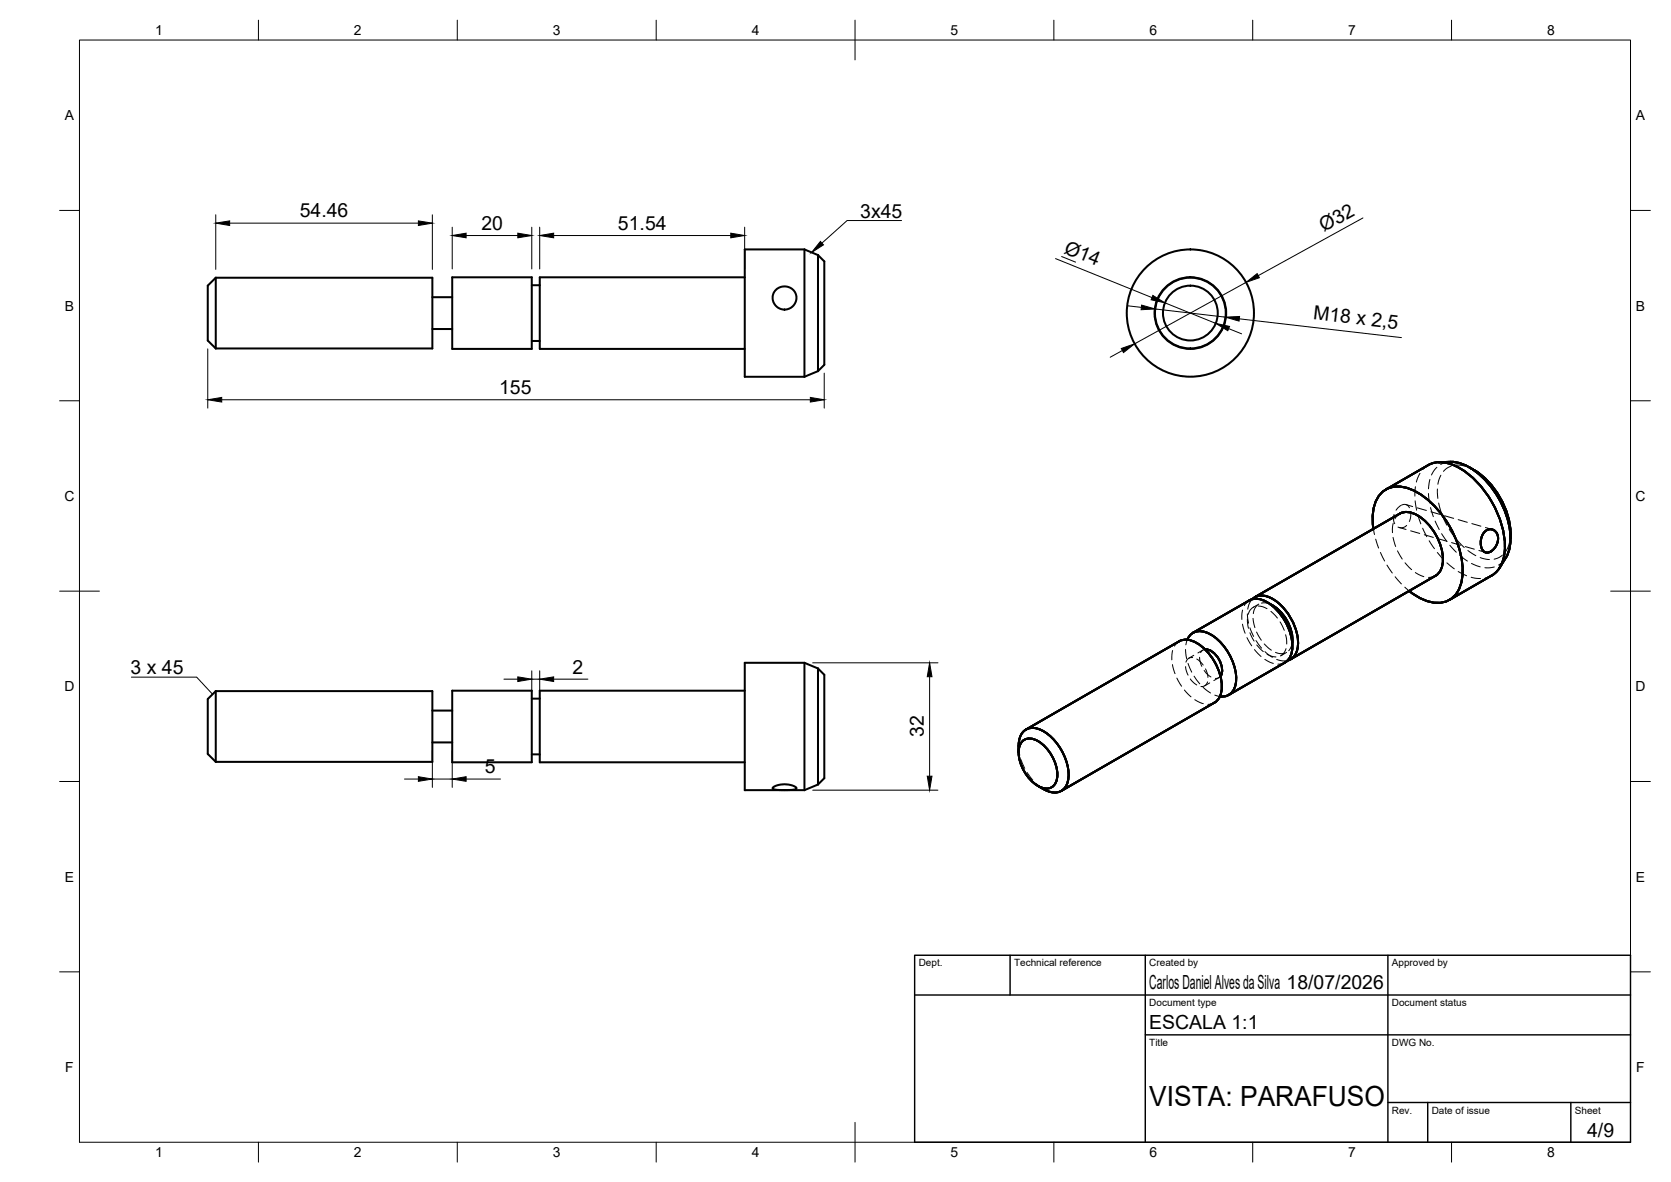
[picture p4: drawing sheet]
<svg xmlns="http://www.w3.org/2000/svg" width="420mm" height="297mm" viewBox="0 0 420 297" stroke-linecap="round" stroke-linejoin="round" font-family="sans-serif">
<!-- layer: Visible -->
<g fill="none" stroke="#000" stroke-width=".51">
<path d="M54.3 69.8v17.8M54.3 69.8l-2.1 2v13.8l2.1 2M54.3 69.8h54.4v17.8h-54.4M108.7 74.7h5M113.7 69.7h20v18h-20zM133.7 71.7h2M187.3 69.7h-51.6v18h51.6M194.9 73l1-.7 1.2-.3 1.3 .2 .8 .4 .7 .8 .4 1.1-.2 1.4-.6 .9-.7 .6-1.3 .4-1.3-.2-.9-.5-.8-1-.2-1 .2-1.4zM202.3 62.7v32M202.3 62.7h-15v32h15M202.3 62.7l3.4 1.4M205.7 64.1v29.2"/>
<path d="M205.7 64.1l1.6 1.6v26l-1.6 1.6M108.7 82.7h5M133.7 85.7h2M205.7 93.3l-3.4 1.4M359.1 116.9l-10.6 6.1M359.1 116.9a8.4 8.4 0 0 1 8.6 1.1 25 25 0 0 1 10.7 20 7.9 7.9 0 0 1-3.3 6.6M361.8 116.2a12.4 12.4 0 0 1 11.6 4.4 22.4 22.4 0 0 1 6.4 15.8 10.7 10.7 0 0 1-2.8 6.3M369.5 117.5l1.1 .6M370.7 118.1a20.1 20.1 0 0 1 9.1 17.2M345.3 132.9a10.2 10.2 0 0 1 2.2-9.2 7 7 0 0 1 7.9-.4 24.4 24.4 0 0 1 12.3 21.3 6.8 6.8 0 0 1-5.3 6.8 10.8 10.8 0 0 1-8.1-2.9M373.2 133.7l1-.6h1.1l.9 .6 .4 1.1v1.2l-.5 1.3-1 1.1-.9 .5-.7-.1-.4-.2-.7-1.3v-2zM314.1 150.9l-14.1 8.1"/>
<path d="M314.1 150.9a4.8 4.8 0 0 1 5 .7 13.5 13.5 0 0 1 5.7 12.2 3.8 3.8 0 0 1-1.7 2.7l-14.2 8.1M314.9 150.6a4.3 4.3 0 0 1 5.6 .2 13.7 13.7 0 0 1 5.8 12 3.6 3.6 0 0 1-2.5 3.2M315.5 150.1l36.5-21a4.8 4.8 0 0 1 4.9 .7 13.5 13.5 0 0 1 5.8 12.2 3.8 3.8 0 0 1-1.7 2.7l-36.5 21M319.4 151.8a10.5 10.5 0 0 1 5.5 9.7M375.1 144.6l-10.7 6.2M54.3 173.7v17.8M54.3 173.7l-2.1 2v13.8l2.1 2M54.3 173.7h54.4v17.8h-54.4M108.7 178.6h5M113.7 173.6h20v18h-20zM133.7 175.6h2M187.3 173.6h-51.6v18h51.6"/>
<path d="M202.3 166.6v32M202.3 166.6h-15v32h15M202.3 166.6l3.4 1.4M205.7 168v29.2M205.7 168l1.6 1.6v26l-1.6 1.6M298.5 160.8a3.5 3.5 0 0 1 5-1.8 13.5 13.5 0 0 1 7.3 12.6 3.5 3.5 0 0 1-4.1 3.4M303 163.2a4.8 4.8 0 0 1 4.1 3.9 3.5 3.5 0 0 1-.2 2.8M108.7 186.6h5M133.7 189.6h2M194.3 198l1.3-.7 1.8-.2 1.9 .3 .8 .4 .2 .4-1 .3h-3.5l-1.3-.2zM205.7 197.2l-3.4 1.4M256.1 187.4v1.7"/>
<path d="M256.1 187.4a3.8 3.8 0 0 1 3.9-4.5 10.7 10.7 0 0 1 7.4 6.5 8.9 8.9 0 0 1 .4 8.5 3.9 3.9 0 0 1-5.4 .4l-1.4-.8M257.3 186.1a3.7 3.7 0 0 1 4.5 .7 10.4 10.4 0 0 1 4 8.8 2.88 2.88 0 0 1-1.8 2.5 2.88 2.88 0 0 1-3-.6 10.4 10.4 0 0 1-4.8-9.4l.2-.8zM258 183.4l38.5-22.2a4.7 4.7 0 0 1 4.9 .7 13.4 13.4 0 0 1 5.7 12 3.8 3.8 0 0 1-1.7 2.7l-38.6 22.2"/>
<circle cx="299.3" cy="78.7" r="16"/>
<circle cx="299.3" cy="78.7" r="6.9"/>
<circle cx="299.3" cy="78.7" r="8.9"/>
<circle cx="299.3" cy="78.7" r="9"/>
</g>
<!-- layer: Hidden -->
<g fill="none" stroke="#000" stroke-width=".25">
<path d="M357 118.9l-.9 2.2M359.1 116.9l-1.3 1.1M361.3 117.4l-1.4 2M362.3 119.4l-.8 2.3M364.7 116.1l-1.3 .2-1.2 .4M364.9 117.1l-.9 .4-1.1 1M366.1 116.9l2.3 .3M369.5 117.6l1.1 .5M345.3 132.9l.3 1.4M345.9 135.5l.7 2.2M347.1 138.8l1 2.2M350.3 135.1l.6 2.2"/>
<path d="M350.3 131.5l-.2 2.4M350.5 129.3l-.1 1.2 .3 1.1M351.4 138.4l1.2 2.1M351.9 132.6l1.6 .5M352 129.1l-1.3 1.3M352.2 127l-1.2 1.2M352.4 126.9l1.2-.1 .8 .8M353.5 126.8l1.7 .5M353.7 132l-1 .6-1.2-.2M354.7 133.4l2.3 .7M354.7 128.7v1.3l-.3 1M355.8 125.9l.4 2.3"/>
<path d="M355.9 122.3l-.1 2.4M356.3 127.6l2.3 .7M356.5 129.4l.8 2.2M357.7 132.7l1.1 2.2M358.1 134.4l2.3 .7M359.2 124l.3 2.4M359.3 135.9l1.4 2M359.5 120.5l-.3 2.3M359.7 127.6l.7 2.2M359.8 128.6l2.3 .7M360.8 130.9l1.1 2.2M361.4 138.8l1.6 1.8"/>
<path d="M361.4 122.9l.1 2.4M361.5 135.4l2.3 .6M361.7 126.4l.7 2.3M362.5 134.1l1.3 2M362.8 129.8l1 2.2M363.2 129.6l2.3 .7M364.4 133l1.3 2M364.6 137l1.6 1.8M365 136.4l2.3 .6M366.5 135.9l1.7 1.7M366.6 130.6l2.3 .7M367.1 139.6l1.9 1.4"/>
<path d="M368.4 137.4l2.3 .6M369.1 138.4l2 1.2M370.1 131.6l2.3 .6M371.9 138.3l1.6 .5M373.5 132.6l1.7 .5M377.8 139.5l-.8 .6-1.3 .4M379.5 136.4l-.4 1.4-.5 .8M379.8 134l-.1 1.3M312.4 156.9l.7 2.2M312.4 153.3l-.1 2.4M313.6 154.3l.3 2.3M313.6 155.6l.3 2.3"/>
<path d="M314.1 150.9l-.8 .6-.4 .7M314.3 157.8l.9 2.1M314.3 159l1 2.1M314.9 150.6l-.9 1.3-.3 1.2M315.1 155.4l.4 2.3M315.2 152.6l-1 .9-.4 .9M316 158.8l1.1 2.1M316.1 152.1l-.7 1.1-.3 1M316.4 152.3l1.1 .2 1.1 .5M316.5 151.8l-1.4 .8M317.2 151.6l1.1-.1 1.1 .3M319.6 153.6l1.6 1.7"/>
<path d="M321.9 156.3l1 2.1M323.3 159.5l.2 2.3M348.7 142l1.4 2M350.8 144.9l1.6 1.8M353.2 147.6l1.1 .9M353.3 141.4l1.6 1.8M355.9 143.9l2.1 1M361 144.7l-1 .3-.8 .1M363.8 141.4l1.9 1.5M366.6 143.6l2.2 1.1M369.9 145.1l2.4 .3M370 141.6l2.2 .9"/>
<path d="M372.2 140.1l2.3 .5M375.1 144.6l-1.7 .7M375.7 142.5l-2.3 .2M378.6 140.2l-.8 1.1-1 .7M294.8 167l.6 2.3M294.9 163.5l-.3 2.3M295.9 170.4l1.2 2.1M296.5 161.2l-1.2 1.2M297.8 173.4l1.7 1.7M298.1 163.2l.3 2.4M298.1 167.5l.6 2.2M298.5 160.8l-.3 1.2"/>
<path d="M298.7 166.7l1 2.2M299.3 170.6l1.6 1.5M299.9 165.3l-1.1 .2-.6 .9M300.2 164.7l-1.3 .7M300.2 169.9l1.5 2M300.4 175.8l2.2 1M300.9 165.6l1.6 1.5M301.6 165.2l.1 1 .5 1.3M302.5 163.4l-1.3 .7M302.5 172.7l1.9 1.5M302.8 168.5l1.7 1.6M303 163.2l-.6 .2-.5 .6"/>
<path d="M303.1 168.1l.6 2.1M303.6 171.4a1.49 1.49 0 0 1-1.6 1.1M304.2 171.6l-1.3 .7M305.4 176.6l-1.7 .4M305.5 174.7l1.2 .3M306.5 170.3l-1.3 .7M306.9 169.9l-.6 .5-.7 .1M313.5 160.2l1.2 2.1M315.4 163.2l1.7 1.8M315.8 161l1.4 1.9M316 162.1l1.6 1.7M317.9 161.8l1.8 1.6"/>
<path d="M318 165.7l2.2 1M318.1 163.8l1.8 1.4M318.6 164.4l1.1 .5 1.1 .2M320.7 163.9l1 .3h1.3M321 165.7l1.7 .4 1-.1M323.1 166.5l-1.8 .4M323.4 163l-.7 1.3-.7 .5M323.5 163.9l-1.4 .9M324.9 161.5l-.2 1-.7 1M256.1 187.4l.3 2.4M256.7 190.9l1 2.2M258.3 194.1l1.4 1.9"/>
<path d="M260.5 196.9l1.9 1.4"/>
</g>
<!-- layer: BORDER -->
<g fill="none" stroke="#000" stroke-width=".25">
<path d="M20 10.1h390v276.9h-390zM65 5.1v5M115 5.1v5M165 5.1v5M215 5.1v10M265 5.1v5M315 5.1v5M365 5.1v5M15 52.9h5M410 52.9h5M15 100.7h5M410 100.7h5"/>
<path d="M15 148.6h10M405 148.6h10M15 196.4h5M410 196.4h5M15 244.2h5M410 244.2h5M65 287v5M115 287v5M165 287v5M215 282.1v9.9M265 287v5M315 287v5"/>
<path d="M365 287v5"/>
</g>
<!-- layer: TITLEBLOCK -->
<path d="M230 240.1h180v46.9h-180zM230 250h180M254 240.1v9.9M288 240.1v46.9M349 240.1v46.9M288 260.1h122M349 277.1h61M359 277.1v9.9M395 277.1v9.9" fill="none" stroke="#000" stroke-width=".36"/>
<!-- layer: FD_Dimensions -->
<g fill="none" stroke="#000" stroke-width=".25">
<path d="M54.3 54v13.7M57.7 56.1h47.5M108.7 54v13.7M113.7 57.1v10.5M117.2 59.2h13M133.7 57.1v10.5M135.7 57.1v10.5M139.2 59.2h44.5M187.2 57.1v10.5M342.7 54.8l-26.3 14.5M265.4 65l24.3 9.8M266.9 64.5l3.5 1.4"/>
<path d="M283.5 76.8l3.5 .4M290.5 77.6l17.6 2.1M292.9 76.1l12.8 5.2M313.3 71l-28 15.4M52.2 87.7v14.9M207.2 93.8v8.8M282.2 88.1l-3.1 1.7M308.9 82.6l3.3 1.3M311.6 80.1l40.8 4.7M55.8 100.5h148M126.7 170.7h3.5M133.7 168.6v4.9"/>
<path d="M133.7 170.7h2M135.7 168.6v4.9M139.2 170.7h8.6M204.3 166.6h31.5M233.7 170.1v25M101.7 195.8h3.5M108.7 188.7v9.2M108.7 195.8h5M113.7 188.7v9.2M117.2 195.8h8.6M204.3 198.6h31.5"/>
</g>
<g fill="#000" stroke="#000" stroke-width=".25">
<path d="M54.3 56.1l3.4-.6v1.2zM105.2 55.5l3.5 .6-3.5 .6zM113.7 59.2l3.5-.6v1.2zM130.2 58.6l3.5 .6-3.5 .6zM135.7 59.2l3.5-.6v1.2zM183.7 58.6l3.5 .6-3.5 .6zM287.1 76.7l3.4 .9-3.6 .2zM289.9 74.2l3 1.9-3.5-.8zM308.1 79.7l3.6-.2-.1 1.2zM313.3 71l2.8-2.2 .6 1zM52.2 100.5l3.6-.6v1.1zM203.8 99.9l3.4 .6-3.4 .5z"/>
<path d="M281.9 87.6l3.4-1.2-2.8 2.2zM305.7 81.3l3.5 .7-.5 1.1zM130.2 170.1l3.5 .6-3.5 .6zM135.7 170.7l3.5-.6v1.2zM233.7 166.6l.6 3.5h-1.1zM105.2 195.2l3.5 .6-3.5 .5zM113.7 195.8l3.5-.6v1.1zM233.2 195.1h1.1l-.6 3.5z"/>
</g>
<!-- layer: Leaders -->
<path d="M226.7 55.4h-13.7l-6.3 5.7M33 170.2h16.4l4 4.3" fill="none" stroke="#000" stroke-width=".25"/>
<path d="M206.3 60.7l.8 .8-3 1.9z" fill="#000" stroke="#000" stroke-width=".25"/>
<text font-size="7" x="289" y="278.1">VISTA: PARAFUSO</text>
<g font-size="4.9">
<text x="75.4" y="54.6">54.46</text>
<text x="121" y="57.7">20</text>
<text x="155.4" y="57.7">51.54</text>
<text x="216.3" y="54.7">3x45</text>
<text x="332.9" y="58.4" transform="rotate(-29 332.9 58.4)">Ø32</text>
<text x="267.3" y="63.5" transform="rotate(22 267.3 63.5)">Ø14</text>
<text x="330.1" y="80.2" transform="rotate(7 330.1 80.2)">M18 x 2,5</text>
<text x="125.5" y="99">155</text>
<text x="32.8" y="169.5">3 x 45</text>
<text x="144" y="169.3">2</text>
<text x="232.3" y="185.3" transform="rotate(-90 232.3 185.3)">32</text>
<text x="121.9" y="194.3">5</text>
<text x="289" y="248.5">Carlos Daniel Alves da Silva 18/07/2026</text>
<text x="289" y="258.6">ESCALA 1:1</text>
<text x="399.1" y="285.7">4/9</text>
</g>
<g font-size="3.5">
<text x="39" y="8.8">1</text>
<text x="89" y="8.8">2</text>
<text x="139" y="8.8">3</text>
<text x="189" y="8.8">4</text>
<text x="239" y="8.8">5</text>
<text x="289" y="8.8">6</text>
<text x="339" y="8.8">7</text>
<text x="389" y="8.8">8</text>
<text x="16.3" y="30.2">A</text>
<text x="411.3" y="30.2">A</text>
<text x="16.3" y="78">B</text>
<text x="411.3" y="78">B</text>
<text x="16.2" y="125.9">C</text>
<text x="411.2" y="125.9">C</text>
<text x="16.2" y="173.7">D</text>
<text x="411.2" y="173.7">D</text>
<text x="16.3" y="221.6">E</text>
<text x="411.3" y="221.6">E</text>
<text x="16.4" y="269.4">F</text>
<text x="411.4" y="269.4">F</text>
<text x="39" y="290.8">1</text>
<text x="89" y="290.8">2</text>
<text x="139" y="290.8">3</text>
<text x="189" y="290.8">4</text>
<text x="239" y="290.8">5</text>
<text x="289" y="290.8">6</text>
<text x="339" y="290.8">7</text>
<text x="389" y="290.8">8</text>
</g>
<g font-size="2.5">
<text x="231" y="242.9">Dept.</text>
<text x="255" y="242.9">Technical reference</text>
<text x="289" y="242.9">Created by</text>
<text x="350" y="242.9">Approved by</text>
<text x="289" y="252.8">Document type</text>
<text x="350" y="252.8">Document status</text>
<text x="289" y="262.9">Title</text>
<text x="350" y="262.9">DWG No.</text>
<text x="350" y="279.9">Rev.</text>
<text x="360" y="279.9">Date of issue</text>
<text x="396" y="279.9">Sheet</text>
</g>
</svg>
